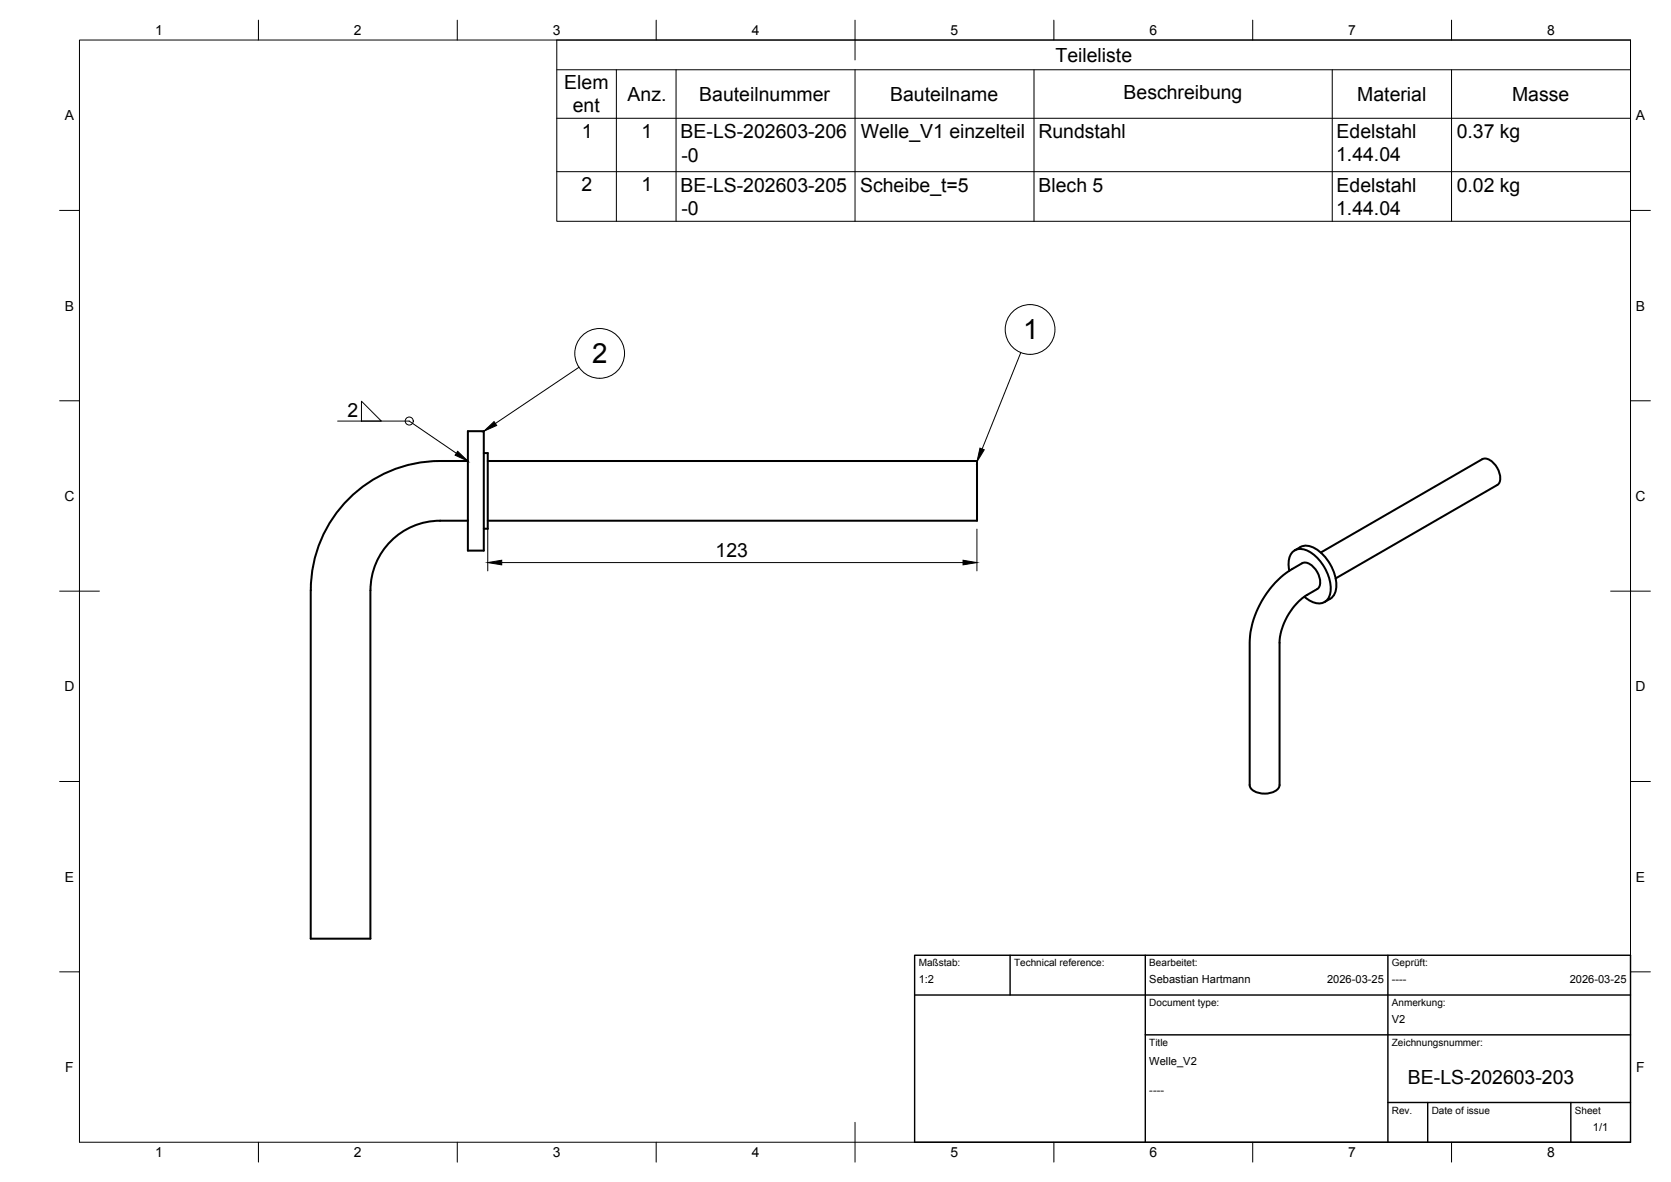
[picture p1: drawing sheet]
<svg xmlns="http://www.w3.org/2000/svg" width="420mm" height="297mm" viewBox="0 0 420 297" stroke-linecap="round" stroke-linejoin="round" font-family="sans-serif">
<!-- layer: Visible -->
<path d="M117.6 108.4h4v30h-4zM117.6 115.9a48.5 48.5 0 0 0-15.9 1.2 32.6 32.6 0 0 0-23.6 31.3v87.5h15v-87.5a17.5 17.5 0 0 1 17.5-17.5h7M121.6 113.9h1v19h-1M122.6 115.9h123.1v15h-123.1M325.5 138.3a4.3 4.3 0 0 1 6 .1 11.5 11.5 0 0 1 4.5 9.5 3.9 3.9 0 0 1-3 3.4M376.4 121.9l-40.6 23.5M376.5 121.9a2.87 2.87 0 0 0 .3-3.6 4.5 4.5 0 0 0-3.6-3.1l-41.1 23.7M324.2 143.4a4.9 4.9 0 0 1 1.2-5 4.1 4.1 0 0 1 4.9 1 11.3 11.3 0 0 1 4.2 9.7 3 3 0 0 1-5 1.9l-1.5-1M327.4 141.5a2.87 2.87 0 0 1 3.3 1.5 4.5 4.5 0 0 1 .9 4.7l-2.9 1.8a15.7 15.7 0 0 0-7 12.1v35.7a2.88 2.88 0 0 1-2.9 2.1 4.5 4.5 0 0 1-4.5-1.6l-.1-36.2a23.2 23.2 0 0 1 10.7-18.6l2.5-1.5" fill="none" stroke="#000" stroke-width=".51"/>
<!-- layer: BORDER -->
<g fill="none" stroke="#000" stroke-width=".25">
<path d="M20 10.1h390v276.9h-390zM65 5.1v5M115 5.1v5M165 5.1v5M215 5.1v10M265 5.1v5M315 5.1v5M365 5.1v5M15 52.9h5M410 52.9h5M15 100.7h5M410 100.7h5"/>
<path d="M15 148.6h10M405 148.6h10M15 196.4h5M410 196.4h5M15 244.2h5M410 244.2h5M65 287v5M115 287v5M165 287v5M215 282.1v9.9M265 287v5M315 287v5"/>
<path d="M365 287v5"/>
</g>
<!-- layer: TITLEBLOCK -->
<path d="M230 240.1h180v46.9h-180zM230 250h180M254 240.1v9.9M288 240.1v46.9M349 240.1v46.9M288 260.1h122M349 277.1h61M359 277.1v9.9M395 277.1v9.9" fill="none" stroke="#000" stroke-width=".36"/>
<!-- layer: Parts Lists -->
<path d="M140 10.1h270v45.5h-270zM140 17.5h270M155 17.5v38.1M170 17.5v38.1M215 17.5v38.1M260 17.5v38.1M335 17.5v38.1M365 17.5v38.1M140 29.7h270M140 43.1h270" fill="none" stroke="#000" stroke-width=".25"/>
<!-- layer: Balloons -->
<g fill="none" stroke="#000" stroke-width=".25">
<circle cx="150.8" cy="88.8" r="6.3"/>
<circle cx="259" cy="82.8" r="6.3"/>
</g>
<!-- layer: 0 -->
<path d="M121.6 108.4l2.6-2.5 .7 1zM246.4 112.6l1.1 .4-1.9 3.1z" fill="#000" stroke="#000" stroke-width=".25"/>
<path d="M145.6 92.3l-21.1 14.1M256.7 88.6l-9.7 24.2" fill="none" stroke="#000" stroke-width=".25"/>
<!-- layer: FD_Dimensions -->
<path d="M122.6 133v10.5M245.6 133v10.5M126.2 141.4h115.9" fill="none" stroke="#000" stroke-width=".25"/>
<path d="M122.6 141.4l3.6-.6v1.2zM242.1 140.8l3.5 .6-3.5 .6z" fill="#000" stroke="#000" stroke-width=".25"/>
<g fill="none" stroke="#000" stroke-width=".25">
<path d="M84.9 105.8h18l11.8 8.1M90.9 100.8l5 5h-5z"/>
<circle cx="102.9" cy="105.8" r="1.01"/>
</g>
<path d="M115.1 113.4l2.5 2.5-3.2-1.5z" fill="#000" stroke="#000" stroke-width=".25"/>
<g font-size="7">
<text x="257.3" y="85.3">1</text>
<text x="148.9" y="91.3">2</text>
</g>
<g font-size="4.9">
<text x="265.4" y="15.5">Teileliste</text>
<text x="141.9" y="22.4">Elem</text>
<text x="144" y="28.3">ent</text>
<text x="157.8" y="25.4">Anz.</text>
<text x="175.8" y="25.3">Bauteilnummer</text>
<text x="223.8" y="25.3">Bauteilname</text>
<text x="282.5" y="24.9">Beschreibung</text>
<text x="341.3" y="25.3">Material</text>
<text x="380.2" y="25.3">Masse</text>
<text x="146.3" y="34.6">1</text>
<text x="161.3" y="34.6">1</text>
<text x="171.1" y="34.8">BE-LS-202603-206</text>
<text x="216.4" y="34.7">Welle_V1 einzelteil</text>
<text x="261.1" y="34.7">Rundstahl</text>
<text x="336.1" y="34.7">Edelstahl</text>
<text x="366.3" y="34.7">0.37 kg</text>
<text x="171.3" y="40.6">-0</text>
<text x="336" y="40.6">1.44.04</text>
<text x="146.2" y="48.1">2</text>
<text x="161.3" y="48.1">1</text>
<text x="171.1" y="48.2">BE-LS-202603-205</text>
<text x="216.3" y="48.2">Scheibe_t=5</text>
<text x="261.1" y="48.2">Blech 5</text>
<text x="336.1" y="48.2">Edelstahl</text>
<text x="366.3" y="48.2">0.02 kg</text>
<text x="171.3" y="54.1">-0</text>
<text x="336" y="54">1.44.04</text>
<text x="87.4" y="104.8">2</text>
<text x="179.9" y="139.9">123</text>
<text x="354" y="272.3">BE-LS-202603-203</text>
</g>
<g font-size="3.5">
<text x="39" y="8.8">1</text>
<text x="89" y="8.8">2</text>
<text x="139" y="8.8">3</text>
<text x="189" y="8.8">4</text>
<text x="239" y="8.8">5</text>
<text x="289" y="8.8">6</text>
<text x="339" y="8.8">7</text>
<text x="389" y="8.8">8</text>
<text x="16.3" y="30.2">A</text>
<text x="411.3" y="30.2">A</text>
<text x="16.3" y="78">B</text>
<text x="411.3" y="78">B</text>
<text x="16.2" y="125.9">C</text>
<text x="411.2" y="125.9">C</text>
<text x="16.2" y="173.7">D</text>
<text x="411.2" y="173.7">D</text>
<text x="16.3" y="221.6">E</text>
<text x="411.3" y="221.6">E</text>
<text x="16.4" y="269.4">F</text>
<text x="411.4" y="269.4">F</text>
<text x="39" y="290.8">1</text>
<text x="89" y="290.8">2</text>
<text x="139" y="290.8">3</text>
<text x="189" y="290.8">4</text>
<text x="239" y="290.8">5</text>
<text x="289" y="290.8">6</text>
<text x="339" y="290.8">7</text>
<text x="389" y="290.8">8</text>
</g>
<g font-size="2.8">
<text x="231" y="247">1:2</text>
<text x="289" y="247">Sebastian Hartmann</text>
<text x="333.7" y="247">2026-03-25</text>
<text x="350" y="247">----</text>
<text x="394.7" y="247">2026-03-25</text>
<text x="350" y="257.1">V2</text>
<text x="289" y="267.6">Welle_V2</text>
<text x="289" y="275">----</text>
<text x="400.5" y="284.2">1/1</text>
</g>
<g font-size="2.5">
<text x="231" y="242.9">Maßstab:</text>
<text x="255" y="242.9">Technical reference:</text>
<text x="289" y="242.9">Bearbeitet:</text>
<text x="350" y="242.9">Geprüft:</text>
<text x="289" y="252.8">Document type:</text>
<text x="350" y="252.8">Anmerkung:</text>
<text x="289" y="262.9">Title</text>
<text x="350" y="262.9">Zeichnungsnummer:</text>
<text x="350" y="279.9">Rev.</text>
<text x="360" y="279.9">Date of issue</text>
<text x="396" y="279.9">Sheet</text>
</g>
</svg>
